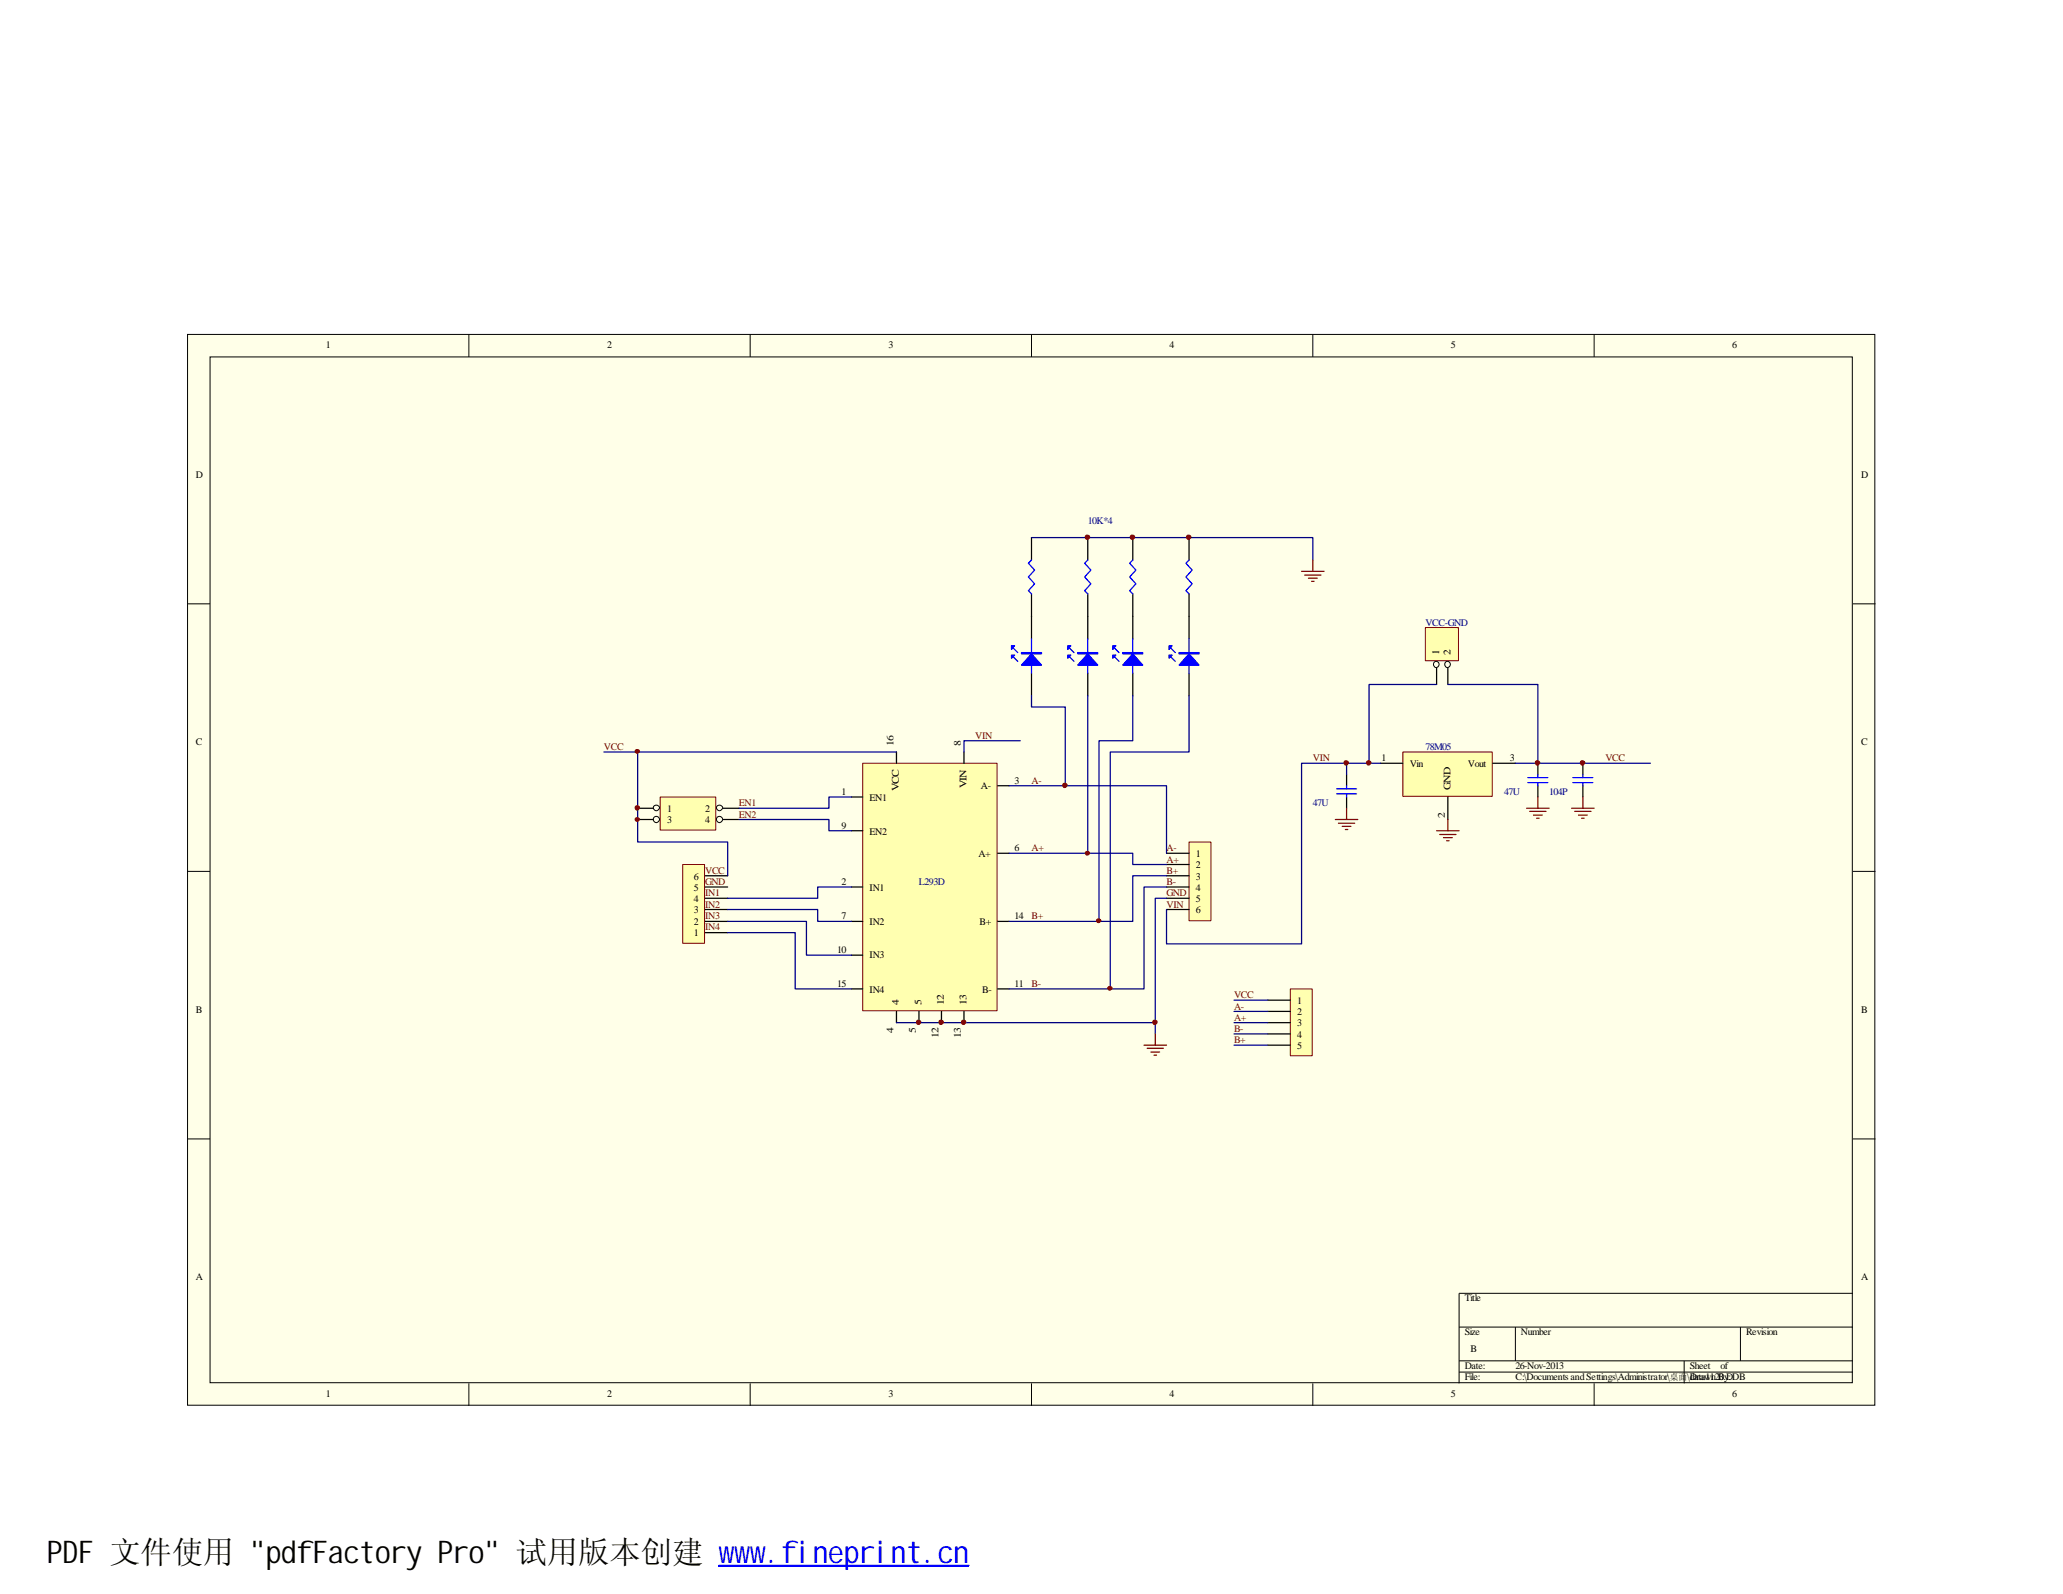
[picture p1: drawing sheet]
<svg xmlns="http://www.w3.org/2000/svg" width="279mm" height="216mm" viewBox="0 0 279 216" stroke-linecap="round" stroke-linejoin="round" font-family="sans-serif">
<path d="M25.4 45.3h228.5v145h-228.5z" fill="#ffffe8"/>
<g fill="none" stroke="#000" stroke-width=".14">
<path d="M25.4 45.3h228.5v145h-228.5zM28.4 48.3h222.5v139h-222.5zM63.5 45.3v3M101.6 45.3v3M139.7 45.3v3M177.8 45.3v3M215.9 45.3v3M25.4 81.8h3M251 81.8h3M25.4 118h3M251 118h3M25.4 154.3h3"/>
<path d="M251 154.3h3M197.6 179.7h53.4M205.2 179.7v4.6M235.7 179.7v4.6M251 175.2h-53.4v12.2M63.5 187.4v3M101.6 187.4v3M139.7 187.4v3M177.8 187.4v3M197.6 184.3h53.4M197.6 185.8h53.4M215.9 187.4v3"/>
<path d="M228.1 184.3v3.1"/>
</g>
<g fill="none" stroke="#000" stroke-width=".17">
<path d="M139.7 72.8v3.1M147.3 72.8v3.1M153.4 72.8v3.1M161 72.8v3.1M139.7 80.4v6.1M139.7 91.2v3M147.3 80.4v6.1M147.3 91.2v3M153.4 80.4v6.1M153.4 91.2v3M161 80.4v6.1M161 91.2v3"/>
<path d="M182.4 104.9v1.5M182.4 107.9v1.6M208.3 103.4v1.5M208.3 106.4v1.5M214.4 103.4v1.5M214.4 106.4v1.5"/>
</g>
<g fill="none" stroke="#00f" stroke-width=".17">
<path d="M139.7 75.9l-.4 .4 .8 .9-.8 .9 .8 1-.8 .9 .4 .4M147.3 75.9l-.4 .4 .8 .9-.8 .9 .8 1-.8 .9 .4 .4M153.4 75.9l-.4 .4 .8 .9-.8 .9 .8 1-.8 .9 .4 .4M161 75.9l-.4 .4 .9 .9-.9 .9 .9 1-.9 .9 .4 .4M137.2 87.8l.6 .6M137.2 89l.6 .6M139.7 86.5v4.7M144.9 87.8l.6 .6M144.9 89l.6 .6M147.3 86.5v4.7M151 87.8l.6 .6M151 89l.6 .6"/>
<path d="M153.4 86.5v4.7M158.6 87.8l.6 .6M158.6 89l.6 .6M161 86.5v4.7M181 107.5h2.7M181 106.8h2.7M182.4 106.4v.4M182.4 107.5v.4M206.9 106h2.7M206.9 105.3h2.7M208.3 104.9v.4M208.3 106v.4"/>
<path d="M213 106h2.7M213 105.3h2.7M214.4 104.9v.4M214.4 106v.4"/>
</g>
<g fill="#00f" stroke="#00f" stroke-width=".17">
<path d="M139.7 88.6l1.4 1.5h-2.8z" fill-rule="evenodd"/>
<path d="M138.3 88.4h2.8v.2h-2.8z" fill-rule="evenodd"/>
<path d="M137 87.5h.4l-.4 .5z" fill-rule="evenodd"/>
<path d="M137 88.7h.4l-.4 .5z" fill-rule="evenodd"/>
<path d="M147.3 88.6l1.4 1.5h-2.7z" fill-rule="evenodd"/>
<path d="M146 88.4h2.7v.2h-2.7z" fill-rule="evenodd"/>
<path d="M144.6 87.5h.4l-.4 .5z" fill-rule="evenodd"/>
<path d="M144.6 88.7h.4l-.4 .5z" fill-rule="evenodd"/>
<path d="M153.4 88.6l1.4 1.5h-2.7z" fill-rule="evenodd"/>
<path d="M152.1 88.4h2.7v.2h-2.7z" fill-rule="evenodd"/>
<path d="M150.7 87.5h.4l-.4 .5z" fill-rule="evenodd"/>
<path d="M150.7 88.7h.4l-.4 .5z" fill-rule="evenodd"/>
<path d="M161 88.6l1.4 1.5h-2.7z" fill-rule="evenodd"/>
<path d="M159.7 88.4h2.7v.2h-2.7z" fill-rule="evenodd"/>
<path d="M158.3 87.5h.4l-.4 .5z" fill-rule="evenodd"/>
<path d="M158.3 88.7h.4l-.4 .5z" fill-rule="evenodd"/>
</g>
<path d="M92.5 117.2h2.9v10.6h-2.9z" fill="#ffffb0"/>
<path d="M92.5 117.1h2.9v10.7h-2.9z" fill="none" stroke="#800000" stroke-width=".14"/>
<path d="M95.5 118.6h3.1M95.5 126.3h3.1M95.5 124.8h3.1M95.5 123.2h3.1M95.5 121.7h3.1M95.5 120.1h3.1" fill="none" stroke="#000" stroke-width=".17"/>
<path d="M161.1 114.1h2.9v10.6h-2.9z" fill="#ffffb0"/>
<path d="M161 114h3v10.7h-3z" fill="none" stroke="#800000" stroke-width=".14"/>
<path d="M158 115.6h3M158 117.1h3M158 118.6h3M158 120.1h3M158 121.7h3M158 123.2h3" fill="none" stroke="#000" stroke-width=".17"/>
<path d="M174.8 134h2.9v9h-2.9z" fill="#ffffb0"/>
<path d="M174.8 133.9h2.9v9.1h-2.9z" fill="none" stroke="#800000" stroke-width=".14"/>
<path d="M171.7 135.5h3.1M171.7 137h3.1M171.7 138.5h3.1M171.7 140h3.1M171.7 141.6h3.1" fill="none" stroke="#000" stroke-width=".17"/>
<path d="M89.5 108h7.4v4.4h-7.4z" fill="#ffffb0"/>
<path d="M89.4 107.9h7.5v4.5h-7.5z" fill="none" stroke="#800000" stroke-width=".14"/>
<g fill="none" stroke="#000" stroke-width=".14">
<circle cx="88.9" cy="111" r=".42"/>
<circle cx="88.9" cy="109.4" r=".4"/>
<circle cx="97.5" cy="111" r=".42"/>
<circle cx="97.5" cy="109.4" r=".4"/>
</g>
<path d="M86.4 109.5h2.1M86.4 111h2.1M98 109.5h2.1M98 111h2.1" fill="none" stroke="#000" stroke-width=".17"/>
<path d="M193.1 85.1h4.4v4.4h-4.4z" fill="#ffffb0"/>
<path d="M193 85h4.5v4.5h-4.5z" fill="none" stroke="#800000" stroke-width=".14"/>
<g fill="none" stroke="#000" stroke-width=".14">
<circle cx="194.5" cy="90" r=".4"/>
<circle cx="196" cy="90" r=".4"/>
</g>
<path d="M194.6 90.5v2.2M196.1 90.5v2.2" fill="none" stroke="#000" stroke-width=".17"/>
<path d="M190.1 101.9h12v6h-12z" fill="#ffffb0"/>
<path d="M190 101.9h12.1v6h-12.1z" fill="none" stroke="#800000" stroke-width=".14"/>
<path d="M186.9 103.4h3.1M196.1 107.9v3.1M202.2 103.4h3" fill="none" stroke="#000" stroke-width=".17"/>
<path d="M116.9 103.5h18.1v33.4h-18.1z" fill="#ffffb0"/>
<path d="M116.8 103.4h18.2v33.5h-18.2z" fill="none" stroke="#800000" stroke-width=".14"/>
<g fill="none" stroke="#000" stroke-width=".17">
<path d="M115.3 107.9h1.5M115.3 112.5h1.5M121.4 101.9v1.5M130.6 101.9v1.5M135.1 106.4h1.6M135.1 115.6h1.6M115.3 120.1h1.5M115.3 124.8h1.5M115.3 129.4h1.5M115.3 133.9h1.5M121.4 137v1.5M124.5 137v1.5"/>
<path d="M127.5 137v1.5M130.6 137v1.5M135.1 124.8h1.6M135.1 133.9h1.6"/>
</g>
<g fill="none" stroke="#000080" stroke-width=".17">
<path d="M139.7 72.8h38.1v3.1M139.7 94.2v1.6h4.6v10.6M147.3 94.2v21.4M153.4 94.2v6.1h-4.6v24.5M161 94.2v7.7h-10.6v32M194.6 92.7h-9.2v10.7M196.1 92.7h12.2v10.7M81.8 101.9h4.6M100.1 111h12.2v1.5h3M115.3 107.9h-3v1.6h-12.2M121.4 101.9h-35v12.1h12.2v4.6M136.7 106.4h21.3v9.2"/>
<path d="M136.7 115.6h16.7v1.5h4.6M138.2 100.3h-7.6v1.6M158 118.6h-4.6v6.2h-16.7M182.4 103.4v1.5M186.9 103.4h-10.6v24.4h-18.3v-4.6M205.2 103.4h18.3M98.6 123.2h12.1v1.6h4.6M98.6 124.8h10.6v4.6h6.1M98.6 126.3h9.1v7.6h7.6M115.3 120.1h-4.6v1.6h-12.1M121.4 138.5h35.1M158 120.1h-3.1v13.8h-18.2"/>
<path d="M158 121.7h-1.5v18.3M167.1 138.5h4.6M167.1 135.5h4.6M167.1 137h4.6M167.1 140h4.6M167.1 141.6h4.6"/>
</g>
<g fill="#800000" stroke="#800000" stroke-width=".14">
<path d="M86 110.9a.29 .29 0 0 1 .4-.1 .29 .29 0 0 1 .2 .3l-.3 .2-.2-.1z" fill-rule="evenodd"/>
<path d="M86 101.6a.29 .29 0 0 1 .4-.1 .29 .29 0 0 1 .2 .4l-.3 .1-.2-.1z" fill-rule="evenodd"/>
<path d="M150.1 133.6a.29 .29 0 0 1 .4 0 .29 .29 0 0 1 .1 .4l-.3 .1-.2-.1-.1-.1z" fill-rule="evenodd"/>
<path d="M148.5 124.6a.29 .29 0 0 1 .4-.1 .29 .29 0 0 1 .1 .3l-.2 .2-.2-.1z" fill-rule="evenodd"/>
<path d="M147.1 115.3a.29 .29 0 0 1 .3 .1 .29 .29 0 0 1 .1 .3l-.3 .1-.2-.1v-.1z" fill-rule="evenodd"/>
<circle cx="86.3" cy="109.4" r=".31"/>
<circle cx="156.4" cy="138.5" r=".31"/>
<circle cx="124.4" cy="138.5" r=".31"/>
<circle cx="127.5" cy="138.5" r=".31"/>
<circle cx="130.5" cy="138.5" r=".31"/>
<circle cx="182.3" cy="103.3" r=".31"/>
<circle cx="214.3" cy="103.3" r=".31"/>
<circle cx="147.3" cy="72.8" r=".31"/>
<circle cx="153.4" cy="72.8" r=".31"/>
<circle cx="161" cy="72.8" r=".31"/>
<circle cx="144.2" cy="106.4" r=".31"/>
<circle cx="185.4" cy="103.3" r=".31"/>
<circle cx="208.2" cy="103.3" r=".31"/>
</g>
<g fill="none" stroke="#800000" stroke-width=".17">
<path d="M176.3 77.4h3M176.7 77.9h2.2M177.2 78.3h1.2M177.6 78.7h.4M177.8 75.9v1.5M180.8 111h3.1M181.3 111.5h2.2M181.8 111.9h1.2M182.2 112.4h.3M182.4 109.5v1.5M194.6 112.5h3M195 113h2.2"/>
<path d="M195.5 113.5h1.2M195.9 113.9h.4M196.1 111v1.5M206.8 109.5h3M207.2 109.9h2.2M207.7 110.4h1.2M208.1 110.8h.3M208.3 107.9v1.6M212.9 109.5h3M213.3 109.9h2.2M213.8 110.4h1.2M214.2 110.8h.3"/>
<path d="M214.4 107.9v1.6M154.9 141.6h3.1M155.4 142h2.2M155.9 142.5h1.2M156.3 142.9h.3M156.5 140v1.6"/>
</g>
<path d="M97.4 212h33.8" fill="none" stroke="#00f" stroke-width=".18"/>
<path d="M97.4 212.1h33.8" fill="none" stroke="#00f" stroke-width=".17"/>
<text font-size="4.2" x="6.4" y="211.7">PDF 文件使用 &quot;pdfFactory Pro&quot; 试用版本创建 www.fineprint.cn</text>
<g font-size="1.4">
<text x="44.1" y="47.2">1</text>
<text x="82.2" y="47.2">2</text>
<text x="120.3" y="47.2">3</text>
<text x="158.4" y="47.2">4</text>
<text x="196.5" y="47.2">5</text>
<text x="234.6" y="47.2">6</text>
<text x="26.5" y="64.8">D</text>
<text x="252.1" y="64.8">D</text>
<text x="194.9" y="88.7" transform="rotate(-90 194.9 88.7)">1</text>
<text x="196.4" y="88.7" transform="rotate(-90 196.4 88.7)">2</text>
<text x="26.5" y="100.9">C</text>
<text x="121" y="101.1" transform="rotate(-90 121 101.1)">16</text>
<text x="130.1" y="101.1" transform="rotate(-90 130.1 101.1)">8</text>
<text x="252.1" y="100.9">C</text>
<text x="114" y="107.7">1</text>
<text x="121.8" y="107.2" transform="rotate(-90 121.8 107.2)">VCC</text>
<text x="130.9" y="106.8" transform="rotate(-90 130.9 106.8)">VIN</text>
<text x="132.8" y="106.9">A-</text>
<text x="137.4" y="106.2">3</text>
<text x="187.1" y="103.1">1</text>
<text x="190.9" y="103.9">Vin</text>
<text x="196.4" y="107" transform="rotate(-90 196.4 107)">GND</text>
<text x="198.8" y="103.9">Vout</text>
<text x="204.5" y="103.1">3</text>
<text x="90.3" y="110">1</text>
<text x="90.3" y="111.5">3</text>
<text x="95.5" y="110">2</text>
<text x="95.5" y="111.5">4</text>
<text x="114" y="112.3">9</text>
<text x="117.8" y="108.5">EN1</text>
<text x="117.8" y="113">EN2</text>
<text x="195.7" y="110.8" transform="rotate(-90 195.7 110.8)">2</text>
<text x="94" y="119.1">6</text>
<text x="114" y="119.9">2</text>
<text x="132.5" y="116.1">A+</text>
<text x="137.4" y="115.3">6</text>
<text x="162" y="116.1">1</text>
<text x="162" y="117.6">2</text>
<text x="162" y="119.1">3</text>
<text x="94" y="125.2">2</text>
<text x="94" y="123.7">3</text>
<text x="94" y="122.2">4</text>
<text x="94" y="120.6">5</text>
<text x="114" y="124.5">7</text>
<text x="117.8" y="120.6">IN1</text>
<text x="117.8" y="125.2">IN2</text>
<text x="132.7" y="125.2">B+</text>
<text x="137.4" y="124.5">14</text>
<text x="162" y="120.6">4</text>
<text x="162" y="122.2">5</text>
<text x="162" y="123.7">6</text>
<text x="94" y="126.7">1</text>
<text x="113.4" y="129">10</text>
<text x="117.8" y="129.8">IN3</text>
<text x="26.5" y="137.2">B</text>
<text x="113.4" y="133.7">15</text>
<text x="117.8" y="134.5">IN4</text>
<text x="121.8" y="136.1" transform="rotate(-90 121.8 136.1)">4</text>
<text x="124.8" y="136.1" transform="rotate(-90 124.8 136.1)">5</text>
<text x="127.8" y="136.1" transform="rotate(-90 127.8 136.1)">12</text>
<text x="130.9" y="136.1" transform="rotate(-90 130.9 136.1)">13</text>
<text x="133" y="134.5">B-</text>
<text x="137.4" y="133.7">11</text>
<text x="175.7" y="136">1</text>
<text x="175.7" y="137.5">2</text>
<text x="252.1" y="137.2">B</text>
<text x="121" y="139.9" transform="rotate(-90 121 139.9)">4</text>
<text x="124" y="139.9" transform="rotate(-90 124 139.9)">5</text>
<text x="127.1" y="140.6" transform="rotate(-90 127.1 140.6)">12</text>
<text x="130.1" y="140.6" transform="rotate(-90 130.1 140.6)">13</text>
<text x="175.7" y="139">3</text>
<text x="175.7" y="140.5">4</text>
<text x="175.7" y="142.1">5</text>
<text x="26.5" y="173.4">A</text>
<text x="252.1" y="173.4">A</text>
<text x="198.4" y="176.3">Title</text>
<text x="198.4" y="180.8">Size</text>
<text x="198.4" y="185.4">Date:</text>
<text x="199.1" y="183.1">B</text>
<text x="205.2" y="185.4">26-Nov-2013</text>
<text x="206" y="180.8">Number</text>
<text x="228.9" y="185.4">Sheet</text>
<text x="233" y="185.4">of</text>
<text x="236.5" y="180.8">Revision</text>
<text x="44.1" y="189.2">1</text>
<text x="82.2" y="189.2">2</text>
<text x="120.3" y="189.2">3</text>
<text x="158.4" y="189.2">4</text>
<text x="196.5" y="189.2">5</text>
<text x="198.4" y="186.9">File:</text>
<text x="205.2" y="186.9">C:\Documents andSettings\Administrator\</text>
<text x="228.5" y="186.9">\data1120.DDB</text>
<text x="228.9" y="186.9">Drawn By:</text>
<text x="234.6" y="189.2">6</text>
</g>
<g font-size="1.4" fill="#000080">
<text x="147.3" y="71">10K*4</text>
<text x="193" y="84.8">VCC-GND</text>
<text x="193" y="101.6">78M05</text>
<text x="203.7" y="107.7">47U</text>
<text x="209.8" y="107.7">104P</text>
<text x="177.8" y="109.2">47U</text>
<text x="124.5" y="119.9">L293D</text>
</g>
<g font-size="1.4" fill="#800000">
<text x="81.8" y="101.6">VCC</text>
<text x="132.1" y="100.1">VIN</text>
<text x="139.7" y="106.2">A-</text>
<text x="177.8" y="103.1">VIN</text>
<text x="217.4" y="103.1">VCC</text>
<text x="100.1" y="109.2">EN1</text>
<text x="100.1" y="110.7">EN2</text>
<text x="95.5" y="118.4">VCC</text>
<text x="95.5" y="119.9">GND</text>
<text x="139.7" y="115.3">A+</text>
<text x="158" y="119.9">B-</text>
<text x="158" y="118.4">B+</text>
<text x="158" y="116.8">A+</text>
<text x="158" y="115.3">A-</text>
<text x="95.5" y="121.4">IN1</text>
<text x="95.5" y="122.9">IN2</text>
<text x="95.5" y="124.5">IN3</text>
<text x="95.5" y="126">IN4</text>
<text x="139.7" y="124.5">B+</text>
<text x="158" y="122.9">VIN</text>
<text x="158" y="121.4">GND</text>
<text x="139.7" y="133.7">B-</text>
<text x="167.1" y="135.2">VCC</text>
<text x="167.1" y="136.7">A-</text>
<text x="167.1" y="138.3">A+</text>
<text x="167.1" y="139.8">B-</text>
<text x="167.1" y="141.3">B+</text>
</g>
<text font-size="1.2" x="226.1" y="186.9">桌面</text>
</svg>
